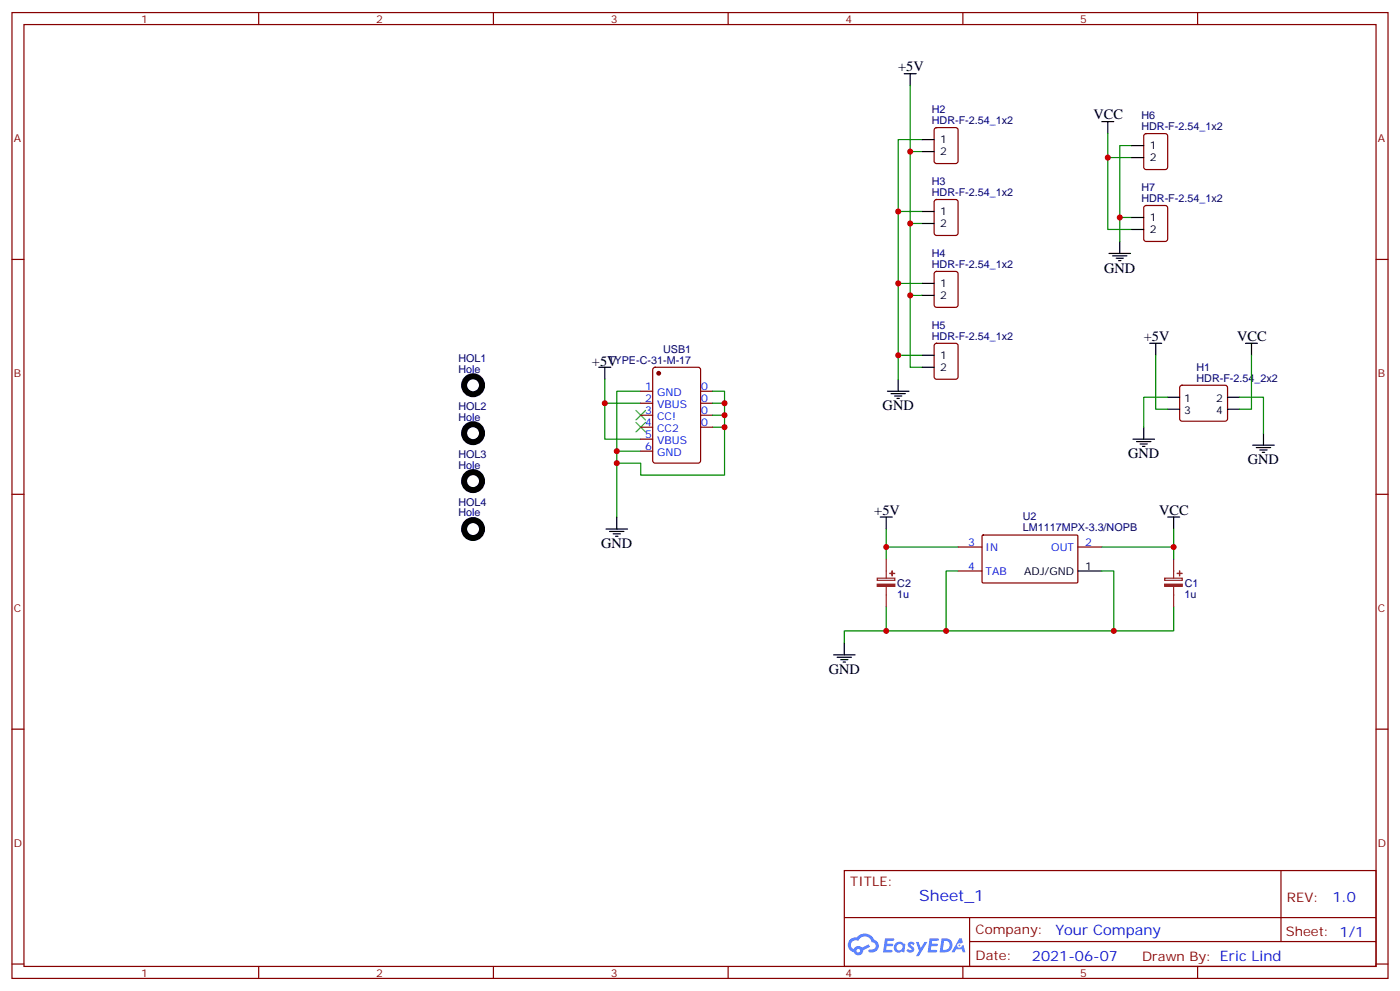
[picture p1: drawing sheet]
<svg xmlns="http://www.w3.org/2000/svg" width="412mm" height="292mm" viewBox="0 0 412 292" stroke-linecap="round" stroke-linejoin="round" font-family="sans-serif">
<g fill="none" stroke="#870000" stroke-width=".35">
<path d="M3.5 3.7h405.4v284.3h-405.4zM7.1 7.2h398.2v277.3h-398.2zM76.2 3.7v3.5M145.3 3.7v3.5M214.5 3.7v3.5M283.6 3.7v3.5M352.8 3.7v3.5M3.5 76.4h3.6M405.3 76.4h3.6M3.5 145.5h3.6M405.3 145.5h3.6M3.5 214.7h3.6"/>
<path d="M405.3 214.7h3.6M248.7 256.3h156.6v28.2h-156.6zM377.3 256.3v20.9M248.7 270.1h156.5M285.6 277.2h119.6M285.6 270.1v14.2M3.5 283.8h3.6M76.2 284.5v3.5M145.3 284.5v3.5M214.5 284.5v3.5M283.6 284.5v3.5M352.8 284.5v3.5"/>
<path d="M405.3 283.8h3.6"/>
</g>
<g fill="#5487ff">
<path d="M267.7 277.5a1.22 1.22 0 0 1 1.7 .2l-.4 .6a.47 .47 0 0 0-.3-.4 .47 .47 0 0 0-.5 .2l.1 .2a1.14 1.14 0 0 1 .8 1.8 1.14 1.14 0 0 1-1.9 0l-.2-.2 .5-.6 .7 .5a.29 .29 0 0 0 .3-.3 .29 .29 0 0 0-.2-.3 1.04 1.04 0 0 1-.6-1.7z"/>
<path d="M260.7 276.2h2.4l.3 .2-.2 .5-1.8 .1-.1 .8h1.5l.3 .4-.3 .4h-1.6l-.2 1.1h1.7l.2 .3-.2 .3-2.6 .1z"/>
<path d="M273.8 276.2h2.4l.3 .2-.1 .5-1.8 .1-.2 .8h1.6l.3 .4-.4 .4-1.6-.1-.1 1.1 1.7 .1 .2 .3-.2 .3-2.6 .1z"/>
<path d="M282.6 276.2h.7l.3 1.3-.6 .3a.69 .69 0 0 0-1 .3 .69 .69 0 0 0 .4 .9 .69 .69 0 0 0 .9-.6l.5-.2 .6 2.2h-.8l-.2-.9h-1.8l-.5 .9h-.8z"/>
<path d="M269.8 277.3h.8l.6 1.8 1.1-1.8h.9l-2.6 4.2h-.8l.9-1.5z"/>
<path d="M277.4 276.2l-.6 4.2h1.3a2.11 2.11 0 0 0 2.5-2.1 2.11 2.11 0 0 0-2.5-2.1zM278.1 277a1.39 1.39 0 0 1 1.7 1.4 1.39 1.39 0 0 1-1.8 1.2h-.3z"/>
<path d="M263.7 277.8a1.54 1.54 0 0 0-.1 2.2 1.54 1.54 0 0 0 2.2 .1l.6 .3 .3-2.3-.2-.3h-.4a1.49 1.49 0 0 0-2.4 0zM264 278.8a.94 .94 0 0 1 1.8 0 .94 .94 0 0 1-1.8 0z"/>
<path d="M250.4 276.6a2.18 2.18 0 0 0 1.1 3.7 1.44 1.44 0 0 0 1.6 .9 1.44 1.44 0 0 0 1.2-1.4l2-1.1-.5-.7-1.9 1a1.47 1.47 0 0 0-2.4 .4 1.39 1.39 0 0 1-.7-1.9 1.39 1.39 0 0 1 2-.5 2.12 2.12 0 0 1 2.2-1.3 2.12 2.12 0 0 1 1.9 1.7 1.14 1.14 0 0 1 1.1 1.4 1.14 1.14 0 0 1-1.7 .7 .43 .43 0 0 0-.5 .4 .43 .43 0 0 0 .4 .5 1.98 1.98 0 0 0 2.5-1.2 1.98 1.98 0 0 0-1.2-2.6 3.1 3.1 0 0 0-5.3-.6l-.9 .1zM252.3 279.9a.55 .55 0 0 1 1.1 0 .55 .55 0 0 1-1.1 0z"/>
<circle cx="282.6" cy="278.3" r=".26"/>
</g>
<g fill="none" stroke="#000" stroke-width=".35">
<path d="M266.3 21.7h3.6M268.1 21.7v3.5M324.6 35.8h3.5M326.3 35.8v3.5M271.6 41.1h3.6M271.6 44.6h3.6M333.4 42.9h3.5M333.4 46.4h3.5M271.6 62.3h3.6M271.6 65.8h3.6M326.7 74.6h6.3M327.7 75.3h4.3"/>
<path d="M328.8 76h2.1M329.5 76.7h.7M329.8 71.1v3.5M333.4 64h3.5M333.4 67.6h3.5M271.6 83.4h3.6M271.6 87h3.6M176.4 108.1h3.5M178.2 108.1v3.6M261.4 115.2h6.4M262.5 115.9h4.2M263.5 116.6h2.1"/>
<path d="M264.2 117.3h.7M264.6 111.7v3.5M271.6 108.1h3.6M271.6 104.6h3.6M338.7 101.1h3.5M340.4 101.1v3.5M344 116.9h3.5M361.6 116.9h3.5M366.9 101.1h3.5M368.7 101.1v3.5M333.7 129.3h6.4M334.8 130h4.2"/>
<path d="M335.8 130.7h2.2M336.5 131.4h.8M336.9 125.8v3.5M344 120.5h3.5M361.6 120.5h3.5M369 131.1h6.4M370.1 131.8h4.2M371.1 132.5h2.1M371.8 133.2h.7M372.2 127.5v3.6M178.5 155.8h6.4M179.6 156.5h4.2"/>
<path d="M180.6 157.2h2.1M181.3 157.9h.7M181.7 152.2v3.6M259.3 152.2h3.5M261.1 152.2v3.6M344 152.2h3.5M345.7 152.2v3.6M317.5 168.1h7.1M245.5 192.8h6.4M246.6 193.5h4.2M247.6 194.2h2.2M248.4 194.9h.7"/>
<path d="M248.7 189.3v3.5"/>
</g>
<g fill="none" stroke="#008700" stroke-width=".35">
<path d="M268.1 25.2v82.9h3.5M326.3 39.3v7.1h7.1M268.1 44.6h3.5M271.6 41.1h-7v70.6M326.3 46.4v21.2h7.1M333.4 42.9h-3.6v21.1M264.6 62.3h7M268.1 65.8h3.5M333.4 64h-3.6v7.1M264.6 83.4h7M268.1 87h3.5M178.2 111.7v17.6h10.5"/>
<path d="M178.2 118.7h10.5M188.7 115.2h-7v17.6M209.9 118.7h3.5v3.5M209.9 115.2h3.5v3.5M264.6 104.6h7M340.4 104.6v15.9h3.6M344 116.9h-7.1v8.9M365.1 116.9h7.1v10.6M368.7 104.6v15.9h-3.6M188.7 132.8h-7v19.4M209.9 125.8h3.5v14.1h-24.7v-3.6h-7M209.9 122.2h3.5v3.6"/>
<path d="M261.1 155.8v5.2h21.1M345.7 155.8v5.2h-21.1M261.1 161v3.6M261.1 178.7v7M282.2 168.1h-3.5v17.6M324.6 168.1h3.5v17.6M345.7 178.7v7h-97v3.6M345.7 161v3.6"/>
</g>
<g fill="none" stroke="#000" stroke-width="1.8">
<circle cx="139.3" cy="113.4" r="2.65"/>
<circle cx="139.3" cy="127.5" r="2.65"/>
<circle cx="139.3" cy="155.8" r="2.65"/>
<circle cx="139.3" cy="141.6" r="2.65"/>
</g>
<path d="M258.4 170.2h5.2v.7h-5.2zM261.1 164.6v5.6M261.1 172.7v6M343.1 170.2h5.2v.7h-5.2zM345.7 164.6v5.6M345.7 172.7v6" fill="none" stroke="#8c2424" stroke-width=".35"/>
<g fill="#8c2424" stroke="#8c2424" stroke-width=".35">
<path d="M343.1 172h5.2v.6h-5.2z"/>
<path d="M346.8 168.8h1.4z"/>
<path d="M347.5 168.1v1.4z"/>
<path d="M258.4 172h5.2v.6h-5.2z"/>
<path d="M262.1 168.8h1.4z"/>
<path d="M262.8 168.1v1.4z"/>
</g>
<path d="M187.3 120.8l2.8 2.8M187.3 124.4l2.8 2.8M190.1 120.8l-2.8 2.8M190.1 124.4l-2.8 2.8" fill="none" stroke="#3c3" stroke-width=".35"/>
<g fill="none" stroke="#870000" stroke-width=".35">
<path d="M275.4 37.8l.5-.2h5.6l.7 .4v9.4l-.4 .7-5.9 .1-.7-.5v-9.4zM337.1 39.5l.5-.2h5.7l.6 .5 .1 9.4-.5 .7h-5.9l-.6-.4-.1-9.5zM275.4 58.9l.5-.2h5.6l.7 .5v9.4l-.4 .7h-5.9l-.7-.4v-9.5zM337.1 60.7l.5-.2h5.7l.6 .4 .1 9.5-.5 .6-5.9 .1-.6-.5-.1-9.4zM275.4 80.1l.5-.2h5.6l.7 .4v9.5l-.4 .6-5.9 .1-.7-.5v-9.4zM188.7 115.2h3.6M188.7 118.7h3.6M192.5 108.3l.5-.2h12.7l.6 .5 .1 27-.5 .7h-12.9l-.7-.4v-27.1zM206.4 115.2h3.5M206.4 118.7h3.5M275.4 101.3l.5-.2h5.6l.7 .4v9.4l-.4 .7-5.9 .1-.7-.5v-9.4zM347.7 113.6l.5-.2h12.7l.5 .2 .2 .5-.1 9.5-.6 .4-13-.1-.4-.6v-9.2z"/>
<path d="M188.7 122.2h3.6M188.7 125.8h3.6M188.7 129.3h3.6M188.7 132.8h3.6M206.4 122.2h3.5M206.4 125.8h3.5M289.3 157.7l.3-.2 27.7 .1 .2 .3-.1 13.6-.3 .1h-27.6l-.2-.3zM282.2 161h7.1M282.2 168.1h7.1M317.5 161h7.1"/>
</g>
<circle cx="194" cy="109.9" r=".53" fill="#870000" stroke="#870000" stroke-width=".35"/>
<g fill="#c00">
<circle cx="261.1" cy="161" r=".88"/>
<circle cx="178.2" cy="118.7" r=".88"/>
<circle cx="181.7" cy="136.3" r=".88"/>
<circle cx="181.7" cy="132.8" r=".88"/>
<circle cx="264.6" cy="62.3" r=".88"/>
<circle cx="264.6" cy="83.4" r=".88"/>
<circle cx="264.6" cy="104.6" r=".88"/>
<circle cx="268.1" cy="87" r=".88"/>
<circle cx="268.1" cy="65.8" r=".88"/>
<circle cx="268.1" cy="44.6" r=".88"/>
<circle cx="326.3" cy="46.4" r=".88"/>
<circle cx="329.8" cy="64" r=".88"/>
<circle cx="213.4" cy="125.8" r=".88"/>
<circle cx="213.4" cy="122.2" r=".88"/>
<circle cx="213.4" cy="118.7" r=".88"/>
<circle cx="261.1" cy="185.7" r=".88"/>
<circle cx="345.7" cy="161" r=".88"/>
<circle cx="328.1" cy="185.7" r=".88"/>
<circle cx="278.7" cy="185.7" r=".88"/>
</g>
<text font-size="4.6" fill="#00f" x="270.8" y="265.3">Sheet_1</text>
<g font-size="4.2">
<text x="264.6" y="21">+5V</text>
<text x="322.1" y="35.1">VCC</text>
<text x="325.3" y="80.3">GND</text>
<text x="336.9" y="100.4">+5V</text>
<text x="364.4" y="100.4">VCC</text>
<text x="174.4" y="107.8">+5V</text>
<text x="260" y="120.8">GND</text>
<text x="332.3" y="134.9">GND</text>
<text x="367.6" y="136.7">GND</text>
<text x="257.5" y="151.5">+5V</text>
<text x="341.5" y="151.5">VCC</text>
<text x="177.1" y="161.4">GND</text>
<text x="244.1" y="198.4">GND</text>
</g>
<g font-size="4.2" fill="#00f">
<text x="392.5" y="265.6">1.0</text>
<text x="310.9" y="275.1">Your Company</text>
<text x="304" y="282.9">2021-06-07</text>
</g>
<g font-size="3.9" fill="#800">
<text x="250.5" y="260.9">TITLE:</text>
<text x="379.1" y="265.6">REV:</text>
<text x="287.4" y="275.1">Company:</text>
<text x="378.7" y="275.7">Sheet: 1/1</text>
<text x="287.4" y="282.8">Date:</text>
<text x="336.4" y="282.8">Drawn By: Eric Lind</text>
</g>
<g font-size="3.2" fill="#800">
<text x="41.6" y="6.7">1</text>
<text x="110.8" y="6.7">2</text>
<text x="179.9" y="6.7">3</text>
<text x="249.1" y="6.7">4</text>
<text x="318.2" y="6.7">5</text>
<text x="4.1" y="41.8">A</text>
<text x="405.9" y="41.8">A</text>
<text x="4.1" y="110.9">B</text>
<text x="405.9" y="110.9">B</text>
<text x="4.1" y="180.1">C</text>
<text x="405.9" y="180.1">C</text>
<text x="4.1" y="249.2">D</text>
<text x="405.9" y="249.2">D</text>
<text x="41.6" y="287.5">1</text>
<text x="110.8" y="287.5">2</text>
<text x="179.9" y="287.5">3</text>
<text x="249.1" y="287.5">4</text>
<text x="318.2" y="287.5">5</text>
</g>
<g font-size="3.2" fill="#000080">
<text x="274.5" y="33.3">H2</text>
<text x="336.2" y="35.1">H6</text>
<text x="274.5" y="36.5">HDR-F-2.54_1x2</text>
<text x="336.2" y="38.3">HDR-F-2.54_1x2</text>
<text x="274.5" y="57.7">HDR-F-2.54_1x2</text>
<text x="274.5" y="54.5">H3</text>
<text x="336.2" y="59.4">HDR-F-2.54_1x2</text>
<text x="336.2" y="56.3">H7</text>
<text x="274.5" y="75.7">H4</text>
<text x="274.5" y="78.8">HDR-F-2.54_1x2</text>
<text x="274.5" y="100">HDR-F-2.54_1x2</text>
<text x="274.5" y="96.8">H5</text>
<text x="135" y="106.6">HOL1</text>
<text x="179.1" y="107.1">TYPE-C-31-M-17</text>
<text x="195.3" y="103.8">USB1</text>
<text x="135" y="109.7">Hole</text>
<text x="352.4" y="112.4">HDR-F-2.54_2x2</text>
<text x="352.4" y="109.2">H1</text>
<text x="135" y="123.8">Hole</text>
<text x="135" y="120.7">HOL2</text>
<text x="135" y="137.9">Hole</text>
<text x="135" y="134.8">HOL3</text>
<text x="135" y="148.9">HOL4</text>
<text x="135" y="152">Hole</text>
<text x="301.3" y="153.1">U2</text>
<text x="301.3" y="156.3">LM1117MPX-3.3/NOPB</text>
<text x="264.3" y="172.8">C2</text>
<text x="349" y="172.8">C1</text>
<text x="264.3" y="175.9">1u</text>
<text x="349" y="175.9">1u</text>
</g>
<g font-size="3.2">
<text x="276.9" y="42.2">1</text>
<text x="276.9" y="45.7">2</text>
<text x="338.7" y="43.9">1</text>
<text x="338.7" y="47.4">2</text>
<text x="276.9" y="63.3">1</text>
<text x="338.7" y="65.1">1</text>
<text x="276.9" y="66.9">2</text>
<text x="338.7" y="68.6">2</text>
<text x="276.9" y="84.5">1</text>
<text x="276.9" y="88">2</text>
<text x="276.9" y="105.7">1</text>
<text x="276.9" y="109.2">2</text>
<text x="348.8" y="118.4">1</text>
<text x="358.3" y="118.4">2</text>
<text x="348.8" y="121.9">3</text>
<text x="358.3" y="121.9">4</text>
<text x="319.6" y="167.7">1</text>
<text x="301.7" y="169.2">ADJ/GND</text>
</g>
<g font-size="3.2" fill="#00f">
<text x="190.1" y="114.8">1</text>
<text x="190.1" y="118.4">2</text>
<text x="193.6" y="116.6">GND</text>
<text x="206.6" y="114.8">0</text>
<text x="206.6" y="118.4">0</text>
<text x="190.1" y="121.9">3</text>
<text x="190.1" y="125.4">4</text>
<text x="193.6" y="120.1">VBUS</text>
<text x="193.6" y="123.6">CC!</text>
<text x="206.6" y="121.9">0</text>
<text x="206.6" y="125.4">0</text>
<text x="190.1" y="128.9">5</text>
<text x="193.6" y="127.2">CC2</text>
<text x="193.6" y="130.7">VBUS</text>
<text x="190.1" y="132.5">6</text>
<text x="193.6" y="134.2">GND</text>
<text x="285.1" y="160.7">3</text>
<text x="319.6" y="160.7">2</text>
<text x="285.1" y="167.7">4</text>
<text x="290.3" y="162.1">IN</text>
<text x="309.7" y="162.1">OUT</text>
<text x="290.3" y="169.2">TAB</text>
</g>
</svg>
